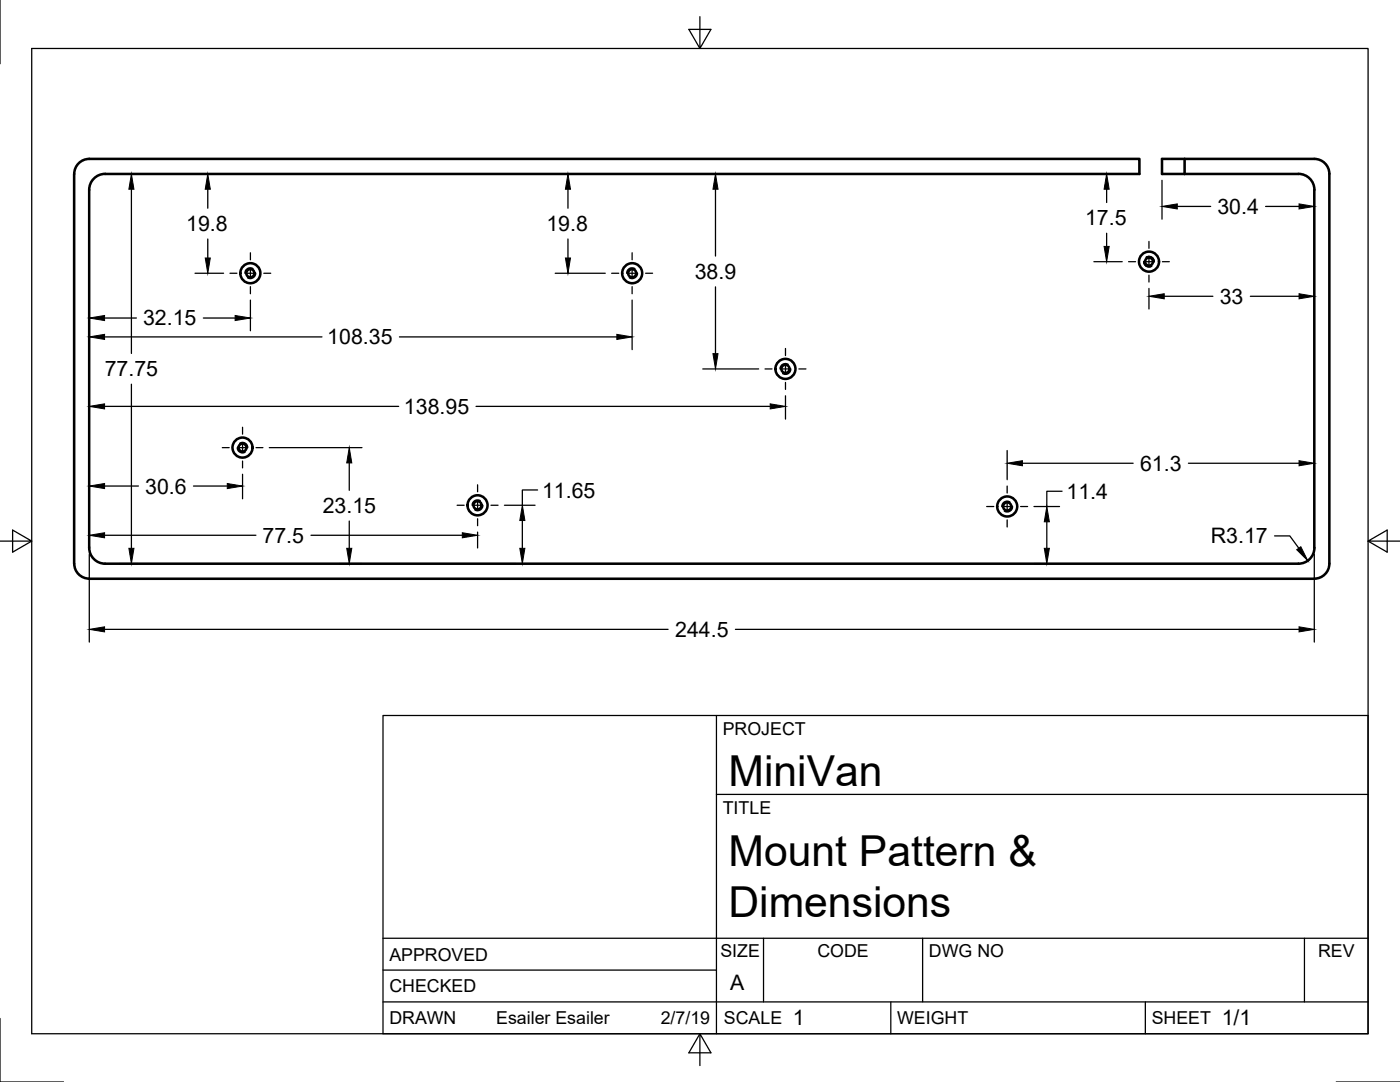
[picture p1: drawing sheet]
<svg xmlns="http://www.w3.org/2000/svg" width="279mm" height="216mm" viewBox="0 0 279 216" stroke-linecap="round" stroke-linejoin="round" font-family="sans-serif">
<!-- layer: Hidden -->
<g fill="none" stroke="#000" stroke-width=".36">
<path d="M50.5 53.6a1.01 1.01 0 0 0-1.6 .9M51 54.5a1.06 1.06 0 0 1-1.6 .9M126.7 53.6a1.02 1.02 0 0 0-1.6 .9M127.2 54.5a1.06 1.06 0 0 1-1.6 .9M228.3 52.2a1.01 1.01 0 0 0 1.5 .9M228.8 51.4a1.02 1.02 0 0 1 1.5 .8M157.3 72.7a1.03 1.03 0 0 0-1.6 .9M157.8 73.6a1.03 1.03 0 0 1-1.6 .9M47.4 89.3a1 1 0 0 0 1.5 .9M47.9 88.5a1.02 1.02 0 0 1 1.5 .8M95.8 99.9a1.01 1.01 0 0 0-1.5 .9M96.3 100.8a1.02 1.02 0 0 1-1.5 .9"/>
<path d="M201.5 100.2a1.05 1.05 0 0 0-1.5 .9M202 101.1a1.05 1.05 0 0 1-1.5 .9"/>
</g>
<!-- layer: Visible -->
<g fill="none" stroke="#000" stroke-width=".51">
<path d="M21 34.7h206.4v-3h-209.6a3 3 0 0 0-3 3v77.8a2.99 2.99 0 0 0 3 3M21 34.7a3.2 3.2 0 0 0-3.2 3.2v71.4a3.2 3.2 0 0 0 3.2 3.2M236.4 31.7v3M259.1 34.7h-27.2v-3h30.4a2.99 2.99 0 0 1 3 3v77.8a2.99 2.99 0 0 1-3 3M259.1 34.7a3.2 3.2 0 0 1 3.2 3.2M262.3 37.9v71.4M17.8 115.5h244.5M262.3 109.3a3.2 3.2 0 0 1-3.2 3.2h-238.1"/>
<circle cx="50" cy="54.5" r=".81"/>
<circle cx="50" cy="54.5" r="2"/>
<circle cx="126.2" cy="54.5" r=".81"/>
<circle cx="126.2" cy="54.5" r="2"/>
<circle cx="229.3" cy="52.2" r="2"/>
<circle cx="229.3" cy="52.2" r=".79"/>
<circle cx="156.7" cy="73.6" r=".81"/>
<circle cx="156.7" cy="73.6" r="2"/>
<circle cx="48.4" cy="89.3" r="2"/>
<circle cx="48.4" cy="89.3" r=".79"/>
<circle cx="95.3" cy="100.8" r=".81"/>
<circle cx="95.3" cy="100.8" r="2"/>
<circle cx="201" cy="101.1" r=".81"/>
<circle cx="201" cy="101.1" r="2"/>
</g>
<!-- layer: Border -->
<path d="M0 0v12.7M6.3 9.7h266.7v196.6h-266.7zM139.7 3.3v6.4l2.2-3.8h-4.4l2.2 3.8M0 108h6.3l-3.8-2.2v4.4l3.8-2.2M273 108l3.8 2.2v-4.4l-3.8 2.2h6.4M0 203.2v12.7h12.7M139.7 206.3l-2.2 3.8h4.4l-2.2-3.8v6.3M266.7 215.9h12.7" fill="none" stroke="#000" stroke-width=".25"/>
<!-- layer: Titleblock -->
<path d="M76.4 142.8h196.6v63.5h-196.6zM143 158.5h130M143 142.8v63.5M76.4 199.9h196.6M76.4 193.6h66.6M76.4 187.2h196.6M152.4 187.2v12.7M177.8 199.9v6.4M184.1 187.2v12.7M228.6 199.9v6.4M260.3 187.2v12.7" fill="none" stroke="#000" stroke-width=".25"/>
<!-- layer: Dimensions -->
<g fill="none" stroke="#000" stroke-width=".25">
<path d="M23.7 34.7h3.9M26.2 37.8v32.7M38.9 34.7h1.3M41.5 37.8v3.8M110.8 34.7h1.3M113.3 37.8v3.8M140.3 34.7h4.7M142.8 37.8v13.3M218.3 34.7h1.3M220.9 37.8v2.6M231.9 36v7.7M262.3 38.7v1.2"/>
<path d="M38.9 54.5h5.7M41.5 47.7v3.8M50 59.9v6.1M110.8 54.5h10M113.3 47.7v3.8M126.2 59.9v9.9M142.8 57.2v13.4M218.3 52.2h5.7M220.9 46.5v2.7M229.3 57.6v4.1M232.3 59.1h9.8M234.9 41.2h6.7"/>
<path d="M249.5 59.1h9.7M252.6 41.2h6.6M262.3 56.6v1.2M17.8 60.9v1.3M17.8 64.7v4.6M17.8 78.5v1.3M20.9 63.5h6.3M20.9 67.2h43.4M26.2 76.7v32.7M40.6 63.5h6.3M79.7 67.2h43.4M140.3 73.6h11.1"/>
<path d="M156.8 79v4.6M17.8 94.4v1.3M20.9 97h6.7M20.9 81.1h58.7M38.6 97h6.8M48.4 94.6v4.9M53.7 89.3h18.5M69.7 92.4v5.4M95 81.1h58.7M107.3 97.8h-3.1v3M201 89.9v5.8M204 92.4h22.1"/>
<path d="M212 98h-3.1v3.1M237.2 92.4h22M262.3 89.9v1.3M17.8 104.3v1.2M17.8 110.6v17.5M20.9 106.8h30.2M23.7 112.5h3.9M62.1 106.8h30.2M67.6 112.5h4.6M69.7 104v5.4M95.3 106.2v3.1M100.7 100.8h6.1"/>
<path d="M101.7 112.5h1.3M104.2 103.9v5.5M206.4 101.1h5.1M206.4 112.5h1.2M208.9 104.1v5.3M254.4 106.9h3l1.8 2.5M262.3 110.6v17.5M20.9 125.6h112.4M146.8 125.6h112.4"/>
</g>
<g fill="#000" stroke="#000" stroke-width=".2">
<path d="M26.2 34.7l.5 3.1h-1zM41.5 34.7l.5 3.1h-1zM113.3 34.7l.6 3.1h-1.1zM142.8 34.7l.5 3.1h-1zM220.9 34.7l.5 3.1h-1.1zM41 51.5h1l-.5 3zM112.8 51.5h1.1l-.6 3zM220.3 49.2h1.1l-.5 3zM229.3 59.1l3-.5v1zM231.9 41.2l3-.5v1zM259.2 40.7l3.1 .5-3.1 .5zM259.2 58.6l3.1 .5-3.1 .5z"/>
<path d="M17.8 63.5l3.1-.6v1.1zM17.8 67.2l3.1-.5v1zM46.9 62.9l3.1 .6-3.1 .5zM123.1 66.7l3.1 .5-3.1 .5zM142.3 70.6h1l-.5 3zM17.8 97l3.1-.5v1zM17.8 81.1l3.1-.5v1zM45.4 96.5l3 .5-3 .5zM69.7 89.3l.5 3.1h-1zM153.7 80.6l3.1 .5-3.1 .5zM201 92.4l3-.5v1zM259.2 91.9l3.1 .5-3.1 .5z"/>
<path d="M17.8 106.8l3.1-.5v1zM25.7 109.4h1l-.5 3.1zM69.2 109.4h1l-.5 3.1zM92.3 106.3l3 .5-3 .5zM103.7 109.4h1.1l-.6 3.1zM104.2 100.8l.6 3.1h-1.1zM208.4 109.4h1l-.5 3.1zM208.9 101.1l.5 3h-1zM258.8 109.7l.8-.6 1.4 2.8zM17.8 125.6l3.1-.5v1zM259.2 125.1l3.1 .5-3.1 .5z"/>
</g>
<!-- layer: Center Lines -->
<g fill="none" stroke="#000" stroke-width=".25">
<path d="M45.9 54.5h1.4M49.1 54.5h1.8M50 50.4v1.4M50 53.6v1.8M50 57.2v1.4M52.6 54.5h1.4M122.1 54.5h1.4M125.3 54.5h1.7M126.2 50.4v1.4M126.2 53.6v1.8M126.2 57.2v1.4M128.8 54.5h1.4"/>
<path d="M225.2 52.2h1.4M228.4 52.2h1.8M229.3 48.2v1.4M229.3 51.3v1.8M229.3 54.9v1.4M232 52.2h1.4M152.7 73.6h1.4M155.9 73.6h1.7M156.8 69.5v1.5M156.8 72.7v1.8M156.8 76.3v1.4M159.4 73.6h1.4"/>
<path d="M44.4 89.3h1.3M47.5 89.3h1.8M48.4 85.3v1.3M48.4 88.4v1.8M48.4 92v1.4M51.1 89.3h1.4M95.3 96.7v1.4M95.3 99.9v1.8M201 97v1.4M91.2 100.8h1.4M94.4 100.8h1.8M95.3 103.5v1.4"/>
<path d="M98 100.8h1.4M196.9 101.1h1.4M200.1 101.1h1.8M201 100.2v1.8M201 103.7v1.5M203.7 101.1h1.4"/>
</g>
<g font-size="8.5">
<text x="145.4" y="156.8">MiniVan</text>
<text x="145.4" y="172.8">Mount Pattern &amp;</text>
<text x="145.4" y="182.9">Dimensions</text>
</g>
<g font-size="4.3">
<text x="37.2" y="46.1">19.8</text>
<text x="109.1" y="46.1">19.8</text>
<text x="216.6" y="45">17.5</text>
<text x="243" y="42.7">30.4</text>
<text x="138.7" y="55.7">38.9</text>
<text x="28.6" y="64.9">32.15</text>
<text x="243.4" y="60.6">33</text>
<text x="65.3" y="68.7">108.35</text>
<text x="20.9" y="75.1">77.75</text>
<text x="80.6" y="82.6">138.95</text>
<text x="227.5" y="93.9">61.3</text>
<text x="29" y="98.5">30.6</text>
<text x="108.2" y="99.3">11.65</text>
<text x="212.9" y="99.5">11.4</text>
<text x="64.4" y="102.4">23.15</text>
<text x="52.4" y="108.3">77.5</text>
<text x="241.7" y="108.4">R3.17</text>
<text x="134.7" y="127.1">244.5</text>
<text x="145.7" y="197.5">A</text>
<text x="158.2" y="204.6">1</text>
<text x="243.8" y="204.6">1/1</text>
</g>
<g font-size="3.5">
<text x="144.3" y="146.6">PROJECT</text>
<text x="144.3" y="162.3">TITLE</text>
<text x="77.7" y="191.7">APPROVED</text>
<text x="143.8" y="191">SIZE</text>
<text x="163.1" y="191">CODE</text>
<text x="185.4" y="191">DWG NO</text>
<text x="263" y="191">REV</text>
<text x="77.7" y="198">CHECKED</text>
<text x="77.7" y="204.4">DRAWN</text>
<text x="99" y="204.4">Esailer Esailer</text>
<text x="131.9" y="204.4">2/7/19</text>
<text x="144.5" y="204.4">SCALE</text>
<text x="179" y="204.4">WEIGHT</text>
<text x="229.8" y="204.4">SHEET</text>
</g>
</svg>
